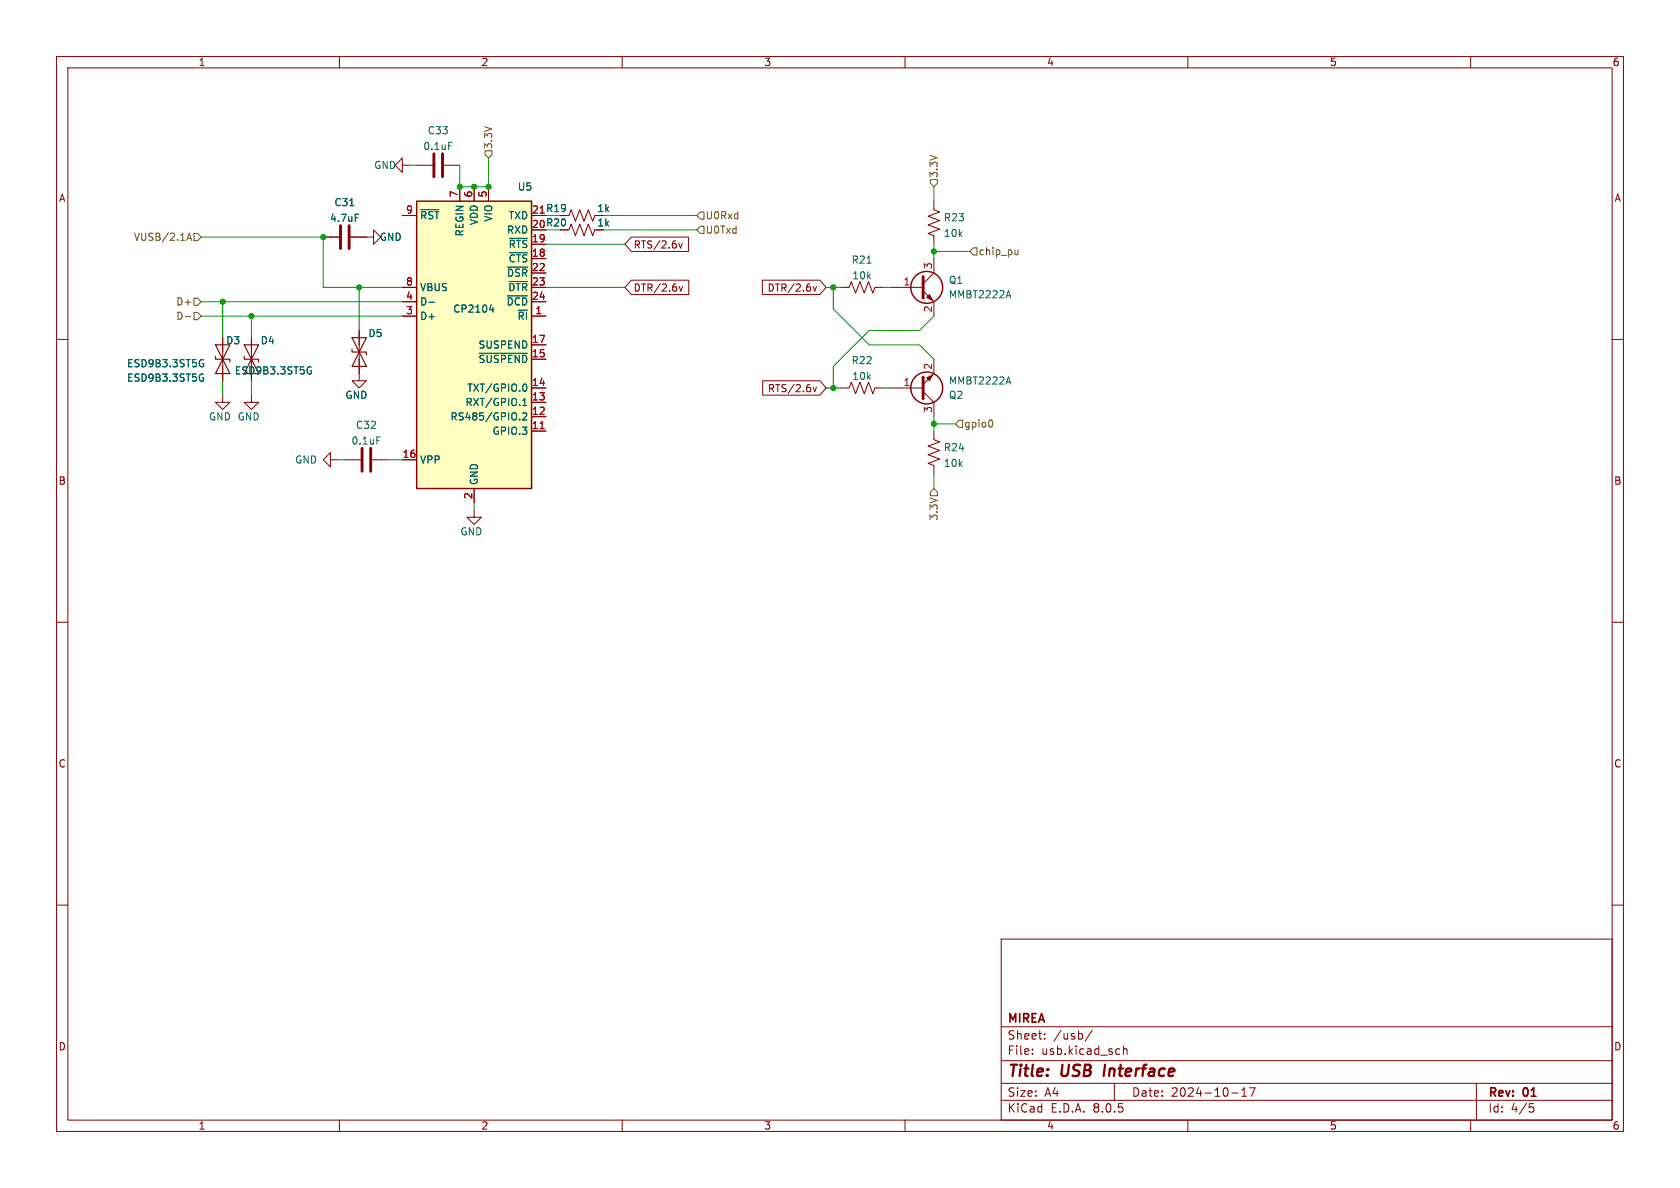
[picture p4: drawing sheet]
<svg xmlns="http://www.w3.org/2000/svg" width="297mm" height="210mm" viewBox="0 0 297 210" stroke-linecap="round" stroke-linejoin="round" font-family="sans-serif">
<g fill="none" stroke="#840000" stroke-width=".18">
<path d="M10 10h277v190h-277zM12 12h273v186h-273zM60 10v2M110 10v2M160 10v2M210 10v2M260 10v2M71.1 29.2v-1.3l-1.3 1.3 1.3 1.3v-1.3h1.3M73.7 29.2h2.8M78.5 29.2h2.8M99.1 38.1h1.5l.4-1 .7 2 .8-2 .8 2 .7-2 .8 2 .4-1M165.1 35.6v1.5l1 .4-2 .7 2 .8-2 .8 2 .7-2 .8 1 .4v1.5"/>
<path d="M10 60h2M148.6 50.8h1.5l.4-1 .8 2 .7-2 .8 2 .7-2 .8 2 .4-1h1.5M157.5 50.8h5.7M163.2 51.4l1.9 1.9v2.6M165.1 45.7v2.6l-1.9 1.9M285 60h2M39.4 69.9v1.2h1.2l-1.2 1.3-1.3-1.3h1.3M63.5 66v1.3h1.3l-1.3 1.3-1.3-1.3h1.3M148.6 68.6h1.5l.4-1 .8 2 .7-2 .8 2 .7-2 .8 2 .4-1h1.5M61 81.3h2.8M65.8 81.3h2.8M83.8 90.2v1.2h1.3l-1.3 1.3-1.3-1.3h1.3"/>
<path d="M10 110h2M285 110h2M10 160h2M285 160h2M177 166h108v32h-108zM60 198v2M110 198v2M160 198v2M177 194.5h108M177 191.5h108M177 187.5h108M177 181.5h108"/>
<path d="M182.5 186.3v.1M182.5 185.5v.1M184.7 183.6v.1M184.7 182.8v.1M193.1 182.1l-1.3 2M197 191.5v3M197.8 185.4l.2 .1M198 186.3l-.2 .1M198.6 184.9v1.5M198.6 185.5l.2-.1 .4 .1v.9M210 198v2M217.7 193.2h1.2"/>
<path d="M219.5 193.8h.9M219.5 192.7l.5-.4v1.5M220.9 192.3h1l-.7 1.5M260 198v2M261 191.5v6.5M270.4 195.1h.7M270.5 195.7h.4l.3 .3-.2 .5-.5 .1"/>
</g>
<path d="M195.4 188.2l-.3 2" fill="none" stroke="#840000" stroke-width=".4"/>
<path d="M79.3 25.2h.6M153.3 46.5h.7M178 52.3h.6M178.3 51.4l.4 1.2M66.6 77.2h.6" fill="none" stroke="#006464" stroke-width=".18"/>
<path d="M76.7 27.2v4M78.2 27.2v4M163.2 48.9v3.8M64 79.2v4.1M65.5 79.2v4.1" fill="none" stroke="#840000" stroke-width=".51"/>
<path d="M163.8 52.6l.5-.5 .5 1z" fill="#840000" stroke="#840000" stroke-width=".18"/>
<circle cx="163.8" cy="50.8" r="2.82" fill="none" stroke="#840000" stroke-width=".25"/>
<path d="M73.7 35.6h20.3v50.8h-20.3z" fill="#ffffc2"/>
<g fill="none" stroke="#840000" stroke-width=".25">
<path d="M73.7 35.6h20.3v50.8h-20.3z"/>
<circle cx="163.8" cy="68.6" r="2.82"/>
</g>
<g fill="none" stroke="#840000" stroke-width=".18">
<path d="M71.1 38.1h2.6M81.3 33v2.6M83.8 33v2.6M86.4 33v2.6M99.1 38.1h1.2M39.4 59.7v7.6M44.4 59.7v7.6M57.1 41.9h2.8M62 41.9h4v-1.3l1.3 1.3-1.3 1.3v-1.3M63.5 58.4v7.6M71.1 55.9h2.6M71.1 50.8h2.6"/>
<path d="M71.1 53.3h2.6M94 55.9h2.5M94 45.7h2.5M94 43.2h2.5M94 48.3h2.5M94 50.8h2.5M94 53.3h2.5M99.1 40.6h1.5l.4-1 .7 2.1 .8-2.1 .8 2.1 .7-2.1 .8 2.1 .4-1.1M111.6 41.9h10.1v2.6h-10.1l-1.1-1.3zM111.6 49.5h10.2v2.6h-10.2l-1.1-1.3zM120 43l.3 .9 .3-.9M120.1 50.6l.3 .9 .3-.9"/>
<path d="M134.8 49.5h10.1l1.1 1.3-1.1 1.3h-10.1zM143.7 50.6l.3 .9 .3-.9M44.4 69.9v1.2h1.3l-1.3 1.3-1.2-1.3h1.2M94 76.2h2.5M94 73.7h2.5M94 71.1h2.5M94 68.6h2.5M94 63.5h2.5M94 61h2.5M134.8 67.3h10.1l1.1 1.3-1.1 1.3h-10.1zM143.7 68.4l.3 .9 .3-.9M157.5 68.6h5.7"/>
<path d="M163.2 69.2l1.9 1.9v2.6M165.1 63.5v2.5l-1.9 1.9M165.1 76.2v1.5l1 .4-2 .8 2 .7-2 .8 2 .8-2 .7 1 .4v1.5M58.4 81.3v-1.3l-1.3 1.3 1.3 1.3v-1.3h1.3M71.1 81.3h2.6M83.8 86.4v2.5"/>
</g>
<path d="M95.5 75.8h.7" fill="none" stroke="#a90000" stroke-width=".18"/>
<g fill="none" stroke="#006464" stroke-width=".18">
<path d="M61.8 36.4h.8M62.8 37.9h.6M74.4 37.1h3.2M75.8 53.4h1M86.5 54.8h.8M87.1 54.3v.9M89.7 52.3h3.5M89.7 47.2h3.5M90 49.8h3.2M90.1 44.7h3.1M90.1 42.1h3.1M35.6 66.1l.3 .1"/>
<path d="M35.6 63.6h.3M35.8 66.8h.2v.5l-.4 .1M35.8 64.3h.2v.4l-.4 .1M54.7 64.8l.3 .1M54.8 65.6h.3v.4l-.4 .1M84.7 62.5h8.5M91.9 74.1v.1M92.4 73.1l.5-.1 .2 .3-.8 .9h.8M92.4 71.7h.7M92.4 70.8l.4-.4v1.3M92.7 67.9a.68 .68 0 0 1 .4 .6 .68 .68 0 0 1-.4 .7M178 67.5h.6"/>
<path d="M178.3 66.6l.4 1.3"/>
</g>
<path d="M60.2 39.9v4M61.7 39.9v4M163.2 66.7v3.8" fill="none" stroke="#840000" stroke-width=".51"/>
<path d="M163.8 66.8l1-.5-.5 1z" fill="#840000" stroke="#840000" stroke-width=".18"/>
<path d="M62.2 59.7h2.6l-1.3 2.5zM38.1 63v.5h2.5v.5M38.1 61h2.5l-1.2 2.5zM39.4 63.5l1.2 2.5h-2.5zM43.2 63v.5h2.5v.5M43.2 61h2.5l-1.3 2.5zM44.4 63.5l1.3 2.5h-2.5zM62.2 61.7v.5h2.6v.5M63.5 62.2l1.3 2.6h-2.6z" fill="none" stroke="#840000" stroke-width=".2"/>
<g fill="none" stroke="#725600" stroke-width=".18">
<path d="M85.7 26.7h1.3v.6l-.6 .6-.7-.6zM123.8 37.5h.7v1.2h-.7l-.6-.6zM164.5 31.8h1.2v.6l-.6 .6-.6-.6zM32.7 56h1M33 42.5l.5-1.3 .4 1.3M33.2 42.1h.6M34.3 55.2h.6l.7 .7-.7 .6h-.6zM34.3 52.7h.6l.7 .6-.7 .7h-.6zM34.3 41.3h.6l.7 .6-.7 .6h-.6zM123.8 40h.7v1.3h-.7l-.6-.7zM172.1 43.8h.6v1.3h-.6l-.7-.6zM180 44.2v.8"/>
<path d="M180 44.9l-.4 .1M169.5 74.3h.7v1.3h-.7l-.6-.7zM175.2 74.2a.79 .79 0 0 1 0 1.3M165.1 86.4l.6 .6v.6h-1.2v-.6z"/>
</g>
<g fill="none" stroke="#009600" stroke-width=".18">
<path d="M72.4 29.2h1.3M86.4 27.9v5.1h-5.1v-3.8M106.7 38.1h16.5M165.1 33v2.6M35.6 41.9h21.5v8.9h14M35.6 53.3h35.5M35.6 55.9h35.5M39.4 53.3v6.4M44.4 55.9v3.8M63.5 50.8v7.6M96.5 50.8h14M96.5 43.2h14"/>
<path d="M106.7 40.6h16.5M146 50.8h2.6M147.3 50.8v3.8l6.4 6.4h8.9l2.5 2.5M156.2 50.8h1.3M165.1 43.2v2.5M165.1 55.9l-2.5 2.5h-8.9l-6.4 6.4v3.8M165.1 44.5h6.3M39.4 67.3v2.6M44.4 67.3v2.6M146 68.6h2.6M156.2 68.6h1.3M165.1 73.7v2.5"/>
<path d="M165.1 74.9h3.8M59.7 81.3h1.3M68.6 81.3h2.5M83.8 88.9v1.3M165.1 83.8v2.6"/>
</g>
<g fill="#009600" stroke="#009600" stroke-width=".18">
<circle cx="147.3" cy="68.6" r=".46"/>
<circle cx="165.1" cy="44.5" r=".46"/>
<circle cx="147.3" cy="50.8" r=".46"/>
<circle cx="165.1" cy="74.9" r=".46"/>
<circle cx="81.3" cy="33" r=".46"/>
<circle cx="83.8" cy="33" r=".46"/>
<circle cx="86.4" cy="33" r=".46"/>
<circle cx="39.4" cy="53.3" r=".46"/>
<circle cx="57.1" cy="41.9" r=".46"/>
<circle cx="63.5" cy="50.8" r=".46"/>
<circle cx="44.4" cy="55.9" r=".46"/>
</g>
<g font-size="2.8" fill="#840000">
<text x="178" y="190.9">Title:</text>
<text x="187.7" y="190.9">USB</text>
<text x="196" y="190.9">Interface</text>
</g>
<g font-size="2.1" fill="#840000">
<text x="178" y="184">Sheet:</text>
<text x="178" y="181.2">MIREA</text>
<text x="186.2" y="184">/usb/</text>
<text x="178" y="186.7">File:</text>
<text x="184.1" y="186.7">usb.kicad_sch</text>
<text x="178" y="196.9">KiCad</text>
<text x="178" y="194.1">Size:</text>
<text x="184.7" y="194.1">A4</text>
<text x="185.7" y="196.9">E.D.A.</text>
<text x="193.3" y="196.9">8.0.5</text>
<text x="200" y="194.1">Date:</text>
<text x="207" y="194.1">2024-10-17</text>
<text x="263" y="194.3">Rev:</text>
<text x="263" y="196.9">Id:</text>
<text x="267.1" y="196.9">4/5</text>
<text x="269.4" y="194.3">01</text>
</g>
<g font-size="1.8" fill="#840000">
<text x="35" y="11.9">1</text>
<text x="85" y="11.9">2</text>
<text x="135" y="11.9">3</text>
<text x="185" y="11.9">4</text>
<text x="235" y="11.9">5</text>
<text x="285" y="11.9">6</text>
<text x="10.3" y="35.9">A</text>
<text x="285.3" y="35.9">A</text>
<text x="105.5" y="37.7">1k</text>
<text x="105.5" y="40.2">1k</text>
<text x="111.9" y="44.1">RTS/2.6v</text>
<text x="111.9" y="51.8">DTR/2.6v</text>
<text x="135.6" y="51.8">DTR/2.6v</text>
<text x="135.6" y="69.5">RTS/2.6v</text>
<text x="10.3" y="85.9">B</text>
<text x="285.3" y="85.9">B</text>
<text x="10.3" y="135.9">C</text>
<text x="285.3" y="135.9">C</text>
<text x="10.3" y="185.9">D</text>
<text x="285.3" y="185.9">D</text>
<text x="35" y="199.9">1</text>
<text x="85" y="199.9">2</text>
<text x="135" y="199.9">3</text>
<text x="185" y="199.9">4</text>
<text x="235" y="199.9">5</text>
<text x="285" y="199.9">6</text>
</g>
<g font-size="1.8" fill="#006464">
<text x="75.5" y="23.9">C33</text>
<text x="74.7" y="26.7">0.1uF</text>
<text x="66" y="30.1">GND</text>
<text x="91.4" y="33.9">U5</text>
<text x="58.2" y="39.4">4.7uF</text>
<text x="59" y="36.6">C31</text>
<text x="74.2" y="39">~{RST}</text>
<text x="82.1" y="41.9" transform="rotate(-90 82.1 41.9)">REGIN</text>
<text x="84.7" y="39.9" transform="rotate(-90 84.7 39.9)">VDD</text>
<text x="87.2" y="39.3" transform="rotate(-90 87.2 39.3)">VIO</text>
<text x="89.5" y="41.5">RXD</text>
<text x="89.8" y="39">TXD</text>
<text x="166.8" y="39.3">R23</text>
<text x="67" y="42.8">GND</text>
<text x="89.8" y="46.6">~{CTS}</text>
<text x="89.8" y="44">~{RTS}</text>
<text x="150.5" y="46.8">R21</text>
<text x="166.8" y="42.1">10k</text>
<text x="74.2" y="51.7">VBUS</text>
<text x="89.5" y="49.1">~{DSR}</text>
<text x="89.8" y="51.7">~{DTR}</text>
<text x="150.6" y="49.6">10k</text>
<text x="167.6" y="50.4">Q1</text>
<text x="167.6" y="52.9">MMBT2222A</text>
<text x="65" y="59.8">D5</text>
<text x="74.2" y="56.7">D+</text>
<text x="74.2" y="54.2">D-</text>
<text x="80" y="55.5">CP2104</text>
<text x="89.5" y="54.2">~{DCD}</text>
<text x="91.4" y="56.7">~{RI}</text>
<text x="22.4" y="65.1">ESD9B3.3ST5G</text>
<text x="39.9" y="61.1">D3</text>
<text x="46" y="61.1">D4</text>
<text x="84.5" y="64.4">~{SUSPEND}</text>
<text x="84.5" y="61.8">SUSPEND</text>
<text x="150.5" y="64.6">R22</text>
<text x="22.4" y="67.7">ESD9B3.3ST5G</text>
<text x="41.4" y="66.4">ESD9B3.3ST5G</text>
<text x="61" y="70.7">GND</text>
<text x="82.2" y="72">RXT/GPIO.1</text>
<text x="82.5" y="69.4">TXT/GPIO.0</text>
<text x="150.6" y="67.4">10k</text>
<text x="167.6" y="70.7">Q2</text>
<text x="167.6" y="68.2">MMBT2222A</text>
<text x="36.8" y="74.5">GND GND</text>
<text x="62.8" y="76">C32</text>
<text x="79.5" y="74.5">RS485/GPIO.2</text>
<text x="87" y="77.1">GPIO.3</text>
<text x="52.1" y="82.1">GND</text>
<text x="62" y="78.8">0.1uF</text>
<text x="74.2" y="82.1">VPP</text>
<text x="166.8" y="82.7">10k</text>
<text x="166.8" y="80">R24</text>
<text x="84.7" y="85.9" transform="rotate(-90 84.7 85.9)">GND</text>
<text x="81.3" y="94.8">GND</text>
</g>
<g font-size="1.8" fill="#725600">
<text x="87.2" y="26.5" transform="rotate(-90 87.2 26.5)">3.3V</text>
<text x="166" y="31.6" transform="rotate(-90 166 31.6)">3.3V</text>
<text x="124.7" y="39">U0Rxd</text>
<text x="124.7" y="41.5">U0Txd</text>
<text x="23.6" y="42.8">VUSB/2.1A</text>
<text x="172.9" y="45.3">chip_pu</text>
<text x="31.1" y="56.7">D-</text>
<text x="31.1" y="54.2">D+</text>
<text x="170.4" y="75.8">gpio0</text>
<text x="166" y="92.1" transform="rotate(-90 166 92.1)">3.3V</text>
</g>
<g font-size="1.8" fill="#a90000">
<text x="81" y="35" transform="rotate(-90 81 35)">7</text>
<text x="83.6" y="35" transform="rotate(-90 83.6 35)">6</text>
<text x="86.1" y="35" transform="rotate(-90 86.1 35)">5</text>
<text x="71.7" y="37.8">9</text>
<text x="93.9" y="40.4">20 R20</text>
<text x="93.9" y="37.8">21 R19</text>
<text x="93.9" y="45.5">18</text>
<text x="93.9" y="42.9">19</text>
<text x="164.8" y="47.7" transform="rotate(-90 164.8 47.7)">3</text>
<text x="71.7" y="53.1">4</text>
<text x="71.7" y="50.5">8</text>
<text x="93.9" y="48">22</text>
<text x="93.9" y="50.5">23</text>
<text x="93.9" y="53.1">24</text>
<text x="159.6" y="50.5">1</text>
<text x="71.7" y="55.6">3</text>
<text x="94.5" y="55.6">1</text>
<text x="164.8" y="55.3" transform="rotate(-90 164.8 55.3)">2</text>
<text x="93.9" y="63.2">15</text>
<text x="93.9" y="60.7">17</text>
<text x="164.8" y="65.5" transform="rotate(-90 164.8 65.5)">2</text>
<text x="93.9" y="70.9">13</text>
<text x="93.9" y="68.3">14</text>
<text x="159.6" y="68.3">1</text>
<text x="93.9" y="75.9">11</text>
<text x="93.9" y="73.4">12</text>
<text x="164.8" y="73.1" transform="rotate(-90 164.8 73.1)">3</text>
<text x="71.1" y="81">16</text>
<text x="83.6" y="88.3" transform="rotate(-90 83.6 88.3)">2</text>
</g>
</svg>
